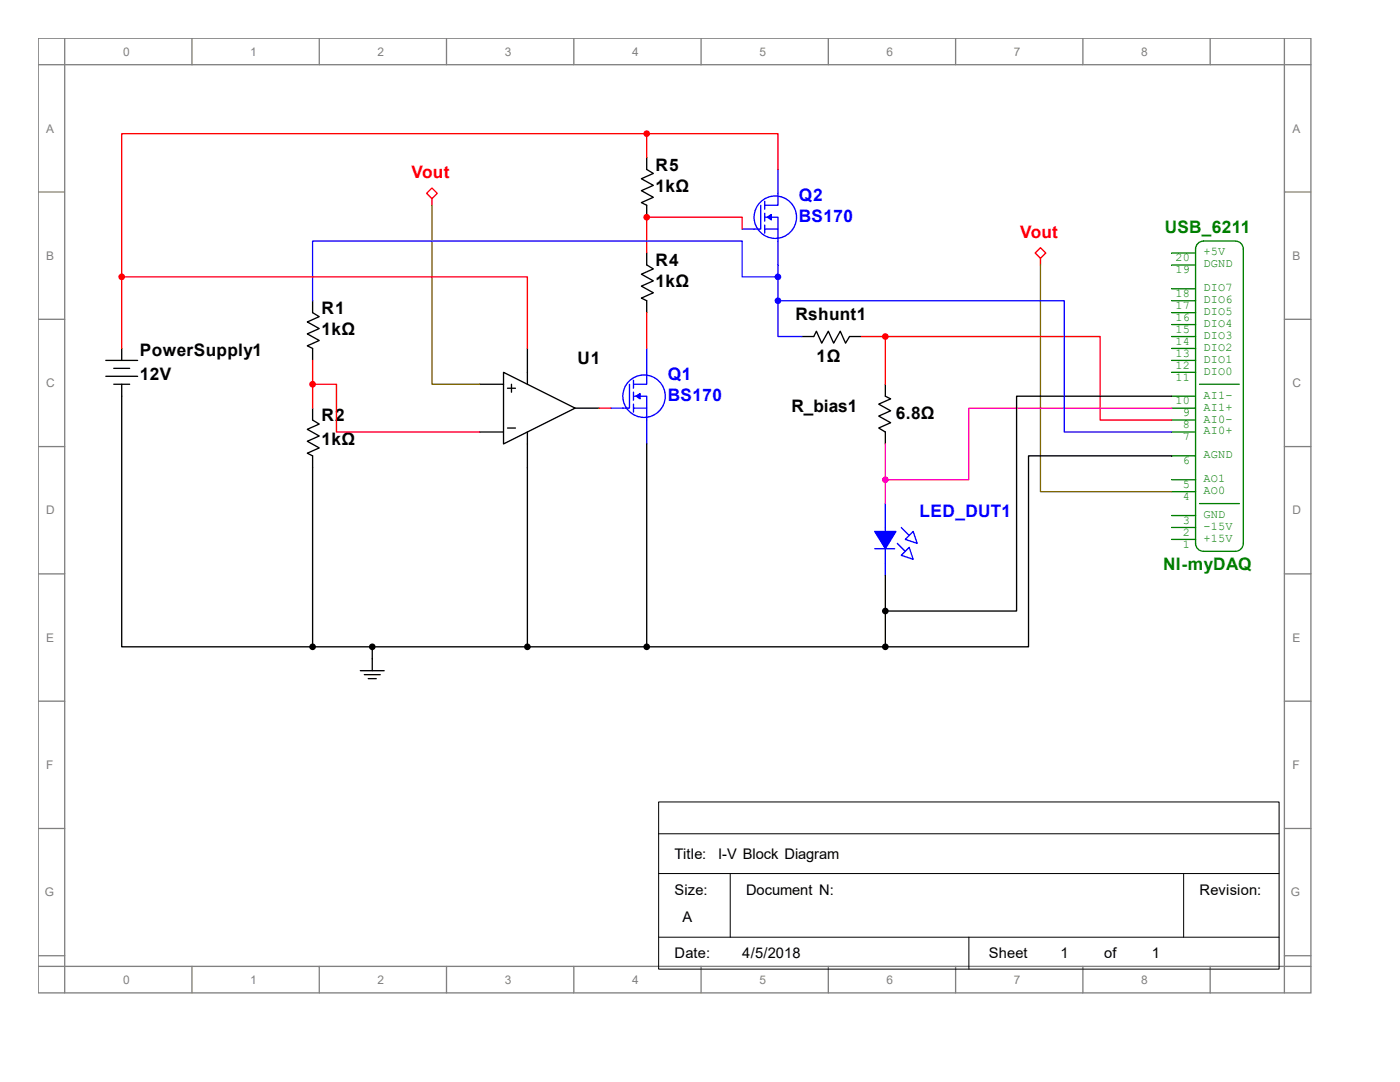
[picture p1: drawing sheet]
<svg xmlns="http://www.w3.org/2000/svg" width="279mm" height="216mm" viewBox="0 0 279 216" stroke-linecap="round" stroke-linejoin="round" font-family="sans-serif">
<g fill="none" stroke="#808080" stroke-width=".26">
<path d="M7.6 7.6h254v190.5h-254zM7.6 12.9h254M12.9 7.6v190.5M38.3 7.6v5.3M63.7 7.6v5.3M89.1 7.6v5.3M114.5 7.6v5.3M139.9 7.6v5.3M165.3 7.6v5.3M190.7 7.6v5.3M216.1 7.6v5.3M241.5 7.6v5.3"/>
<path d="M256.3 7.6v190.5M7.6 38.3h5.3M256.3 38.3h5.3M7.6 63.7h5.3M256.3 63.7h5.3M7.6 89.1h5.3M256.3 89.1h5.3M7.6 114.5h5.3M256.3 114.5h5.3M7.6 139.9h5.3M256.3 139.9h5.3M7.6 165.3h5.3"/>
<path d="M256.3 165.3h5.3M7.6 190.7h5.3M7.6 192.8h254M38.3 192.8v5.3M63.7 192.8v5.3M89.1 192.8v5.3M114.5 192.8v5.3M139.9 192.8v5.3M165.3 192.8v5.3M190.7 192.8v5.3M216.1 192.8v5.3M241.5 192.8v5.3"/>
<path d="M256.3 190.7h5.3"/>
</g>
<path d="M131.4 160h123.9v33.4h-123.9zM131.4 174.3h123.9M131.4 166.4h123.9M145.7 174.3v12.7M236.2 174.3v12.7M131.4 187h123.9M193.4 187v6.4" fill="none" stroke="#000" stroke-width=".2"/>
<g fill="none" stroke="#000" stroke-width=".26">
<path d="M21.1 71.9h6.4M21.1 75.1h6.4M22.7 76.7h3.2M22.7 73.5h3.2M24.3 69.5v2.4M24.3 76.7v2.4M62.4 60v2.4l1.3 .8-2.4 1 2.4 1.4-2.4 1 2.4 1.3-2.4 1.1 1.1 .5v2.4M95.7 76.7h4.8M100.5 74.3l14.3 7.1-14.3 7.2zM101.3 77.5h1.6M102.1 76.7v1.6M105.3 69.5v7.2"/>
<path d="M160 67.2h2.4l.5-1.1 1.1 2.4 1.3-2.4 1.1 2.4 1.3-2.4 1.1 2.4 .7-1.3h2.4M62.4 81.4v2.4l1.3 .8-2.4 1.1 2.4 1.3-2.4 1.1 2.4 1.3-2.4 1 1.1 .6v2.3M95.7 86.2h4.8M101.3 85.4h1.6M105.3 86.2v7.1M114.8 81.4h4.7M71.9 133.8h4.8M72.7 134.6h3.2M73.5 135.4h1.6M74.3 131.4v2.4"/>
</g>
<circle cx="62.4" cy="76.7" r=".53" fill="#f00" stroke="#f00" stroke-width=".26"/>
<g fill="#000" stroke="#000" stroke-width=".26">
<circle cx="62.4" cy="129.1" r=".53"/>
<circle cx="74.3" cy="129.1" r=".53"/>
</g>
<g fill="none" stroke="#00f" stroke-width=".26">
<path d="M125.6 76.7v4.7h-1.3M126.4 79.1h2.7v2.3M126.4 75.9v1.6M126.4 78.3v1.6M129.1 74.3v2.4h-2.7M126.4 81.4h2.7v2.4M126.4 80.6v1.6"/>
<circle cx="128.5" cy="79.1" r="4.2"/>
</g>
<path d="M126.9 79.1l.8-.6v1.1z" fill="#00f" stroke="#00f" stroke-width=".26"/>
<path d="M129.1 69.5v4.8" fill="none" stroke="#00f" stroke-width=".26"/>
<path d="M121.9 81.4h2.4" fill="none" stroke="#00f" stroke-width=".26"/>
<g fill="none" stroke="#00f" stroke-width=".26">
<path d="M155.3 38.6v2.4h-2.7M151.8 41v4.7h-1.3M152.6 45.7h2.7v2.4M152.6 43.3h2.7v2.4M152.6 40.2v1.6M152.6 42.5v1.6M152.6 44.9v1.6M129.1 83.8v4.8"/>
<circle cx="154.7" cy="43.3" r="4.2"/>
</g>
<path d="M153.1 43.3l.8-.5v1.1z" fill="#00f" stroke="#00f" stroke-width=".26"/>
<path d="M155.3 33.8v4.8" fill="none" stroke="#00f" stroke-width=".26"/>
<path d="M148.1 45.7h2.4" fill="none" stroke="#00f" stroke-width=".26"/>
<path d="M155.3 48.1v4.8M174.6 109.5h3.9M176.7 105.3v7.1M179.1 108.4l1.6 1.6M179.9 110.8l1.6-1.6 .7 2.4zM179.9 105.3l1.6 1.5M180.7 107.6l1.5-1.6 .8 2.4z" fill="none" stroke="#00f" stroke-width=".26"/>
<path d="M129.1 31.4v2.4l1.3 .8-2.4 1.1 2.4 1.3-2.4 1 2.4 1.4-2.4 1 1.1 .6v2.3M129.1 50.5v2.4l1.3 .8-2.4 1 2.4 1.3-2.4 1.1 2.4 1.3-2.4 1.1 1.1 .5v2.4M176.7 76.7v2.4l1 .5-2.3 1 2.3 1.4-2.3 1 2.3 1.3-2.3 1.1 1.3 .8v2.4" fill="none" stroke="#000" stroke-width=".26"/>
<circle cx="105.3" cy="129.1" r=".53" fill="#000" stroke="#000" stroke-width=".26"/>
<path d="M174.6 106h4.2l-2.1 3.5z" fill="#00f" stroke="#00f" stroke-width=".26"/>
<path d="M176.7 100.5v4.8" fill="none" stroke="#00f" stroke-width=".26"/>
<path d="M176.7 112.4v2.4" fill="none" stroke="#00f" stroke-width=".26"/>
<path d="M239.3 48.4l.9-.3h6.3a1.59 1.59 0 0 1 1.6 1.6v58.7a1.59 1.59 0 0 1-1.6 1.6h-6.3a1.59 1.59 0 0 1-1.6-1.6v-58.7l.1-.5zM239.4 76.7h7.9M239.4 100.5h7.9" fill="none" stroke="#008000" stroke-width=".26"/>
<path d="M233.8 107.6h4.8" fill="none" stroke="#008000" stroke-width=".26"/>
<path d="M233.8 105.3h4.8" fill="none" stroke="#008000" stroke-width=".26"/>
<path d="M233.8 102.9h4.8" fill="none" stroke="#008000" stroke-width=".26"/>
<path d="M233.8 98.1h4.8" fill="none" stroke="#008000" stroke-width=".26"/>
<path d="M233.8 95.7h4.8" fill="none" stroke="#008000" stroke-width=".26"/>
<path d="M233.8 91h4.8" fill="none" stroke="#008000" stroke-width=".26"/>
<path d="M233.8 86.2h4.8" fill="none" stroke="#008000" stroke-width=".26"/>
<path d="M233.8 83.8h4.8" fill="none" stroke="#008000" stroke-width=".26"/>
<path d="M233.8 81.4h4.8" fill="none" stroke="#008000" stroke-width=".26"/>
<path d="M233.8 79.1h4.8" fill="none" stroke="#008000" stroke-width=".26"/>
<path d="M233.8 74.3h4.8" fill="none" stroke="#008000" stroke-width=".26"/>
<path d="M233.8 71.9h4.8" fill="none" stroke="#008000" stroke-width=".26"/>
<path d="M233.8 69.5h4.8" fill="none" stroke="#008000" stroke-width=".26"/>
<path d="M233.8 67.2h4.8" fill="none" stroke="#008000" stroke-width=".26"/>
<path d="M233.8 64.8h4.8" fill="none" stroke="#008000" stroke-width=".26"/>
<path d="M233.8 62.4h4.8" fill="none" stroke="#008000" stroke-width=".26"/>
<path d="M233.8 60h4.8" fill="none" stroke="#008000" stroke-width=".26"/>
<path d="M233.8 57.6h4.8" fill="none" stroke="#008000" stroke-width=".26"/>
<path d="M233.8 52.9h4.8" fill="none" stroke="#008000" stroke-width=".26"/>
<path d="M233.8 50.5h4.8" fill="none" stroke="#008000" stroke-width=".26"/>
<path d="M85.1 38.6l1.1-1.1 1.1 1.1-1.1 1z" fill="none" stroke="#f00" stroke-width=".26"/>
<path d="M86.2 39.6v1.4M206.6 50.5l1-1.1 1.1 1.1-1.1 1z" fill="none" stroke="#f00" stroke-width=".26"/>
<g fill="none" stroke="#f00" stroke-width=".26">
<path d="M129.1 26.7h26.2v7.1M129.1 26.7h-104.8v28.5M129.1 26.7v4.7M24.3 55.2h81v14.3M24.3 55.2v14.3M148.1 45.7v-2.4h-19v7.2M207.6 51.5v1.4M62.4 76.7h4.8v9.5h28.5M62.4 71.9v9.5M129.1 62.4v7.1M171.9 67.2h4.8M176.7 67.2h42.9v16.6h14.2"/>
<path d="M176.7 67.2v9.5M119.5 81.4h2.4"/>
</g>
<g fill="#000" stroke="#000" stroke-width=".26">
<circle cx="129.1" cy="129.1" r=".53"/>
<circle cx="176.7" cy="121.9" r=".53"/>
<circle cx="176.7" cy="129.1" r=".53"/>
</g>
<g fill="#f00" stroke="#f00" stroke-width=".26">
<circle cx="129.1" cy="43.3" r=".53"/>
<circle cx="129.1" cy="26.7" r=".53"/>
<circle cx="24.3" cy="55.2" r=".53"/>
<circle cx="176.7" cy="67.2" r=".53"/>
</g>
<g fill="#1200ff" stroke="#1200ff" stroke-width=".26">
<circle cx="155.3" cy="55.2" r=".53"/>
<circle cx="155.3" cy="60" r=".53"/>
</g>
<circle cx="176.7" cy="95.7" r=".53" fill="#ff00c0" stroke="#ff00c0" stroke-width=".26"/>
<path d="M24.3 79.1v50h38.1M233.8 79.1h-30.9v42.8h-26.2M62.4 93.3v35.8M105.3 93.3v35.8M129.1 88.6v40.5M233.8 91h-28.5v38.1h-28.6M176.7 114.8v14.3M62.4 129.1h114.3M74.3 129.1v2.3" fill="none" stroke="#000" stroke-width=".26"/>
<path d="M86.2 41v35.7h9.5M207.6 52.9v45.2h26.2" fill="none" stroke="#806700" stroke-width=".26"/>
<path d="M155.3 55.2h-7.2v-7.1h-85.7v11.9M155.3 52.9v7.1M155.3 60v7.2h4.7M155.3 60h57.1v26.2h21.4" fill="none" stroke="#1200ff" stroke-width=".26"/>
<path d="M176.7 88.6v11.9M233.8 81.4h-40.4v14.3h-16.7" fill="none" stroke="#ff00c0" stroke-width=".26"/>
<g font-size="3.4" fill="#f00">
<text x="82.1" y="35.6">Vout</text>
<text x="203.6" y="47.5">Vout</text>
</g>
<g font-size="3.4">
<text x="130.9" y="34">R5</text>
<text x="130.9" y="38.3">1kΩ</text>
<text x="130.9" y="53.1">R4</text>
<text x="130.9" y="57.3">1kΩ</text>
<text x="64.2" y="62.6">R1</text>
<text x="158.7" y="63.9">Rshunt1</text>
<text x="27.9" y="71.1">PowerSupply1</text>
<text x="64.2" y="66.8">1kΩ</text>
<text x="27.9" y="75.8">12V</text>
<text x="115.3" y="72.6">U1</text>
<text x="162.9" y="72.1">1Ω</text>
<text x="158" y="82.2">R_bias1</text>
<text x="178.8" y="83.5">6.8Ω</text>
<text x="64.2" y="84">R2</text>
<text x="64.2" y="88.8">1kΩ</text>
</g>
<g font-size="3.4" fill="#00f">
<text x="159.4" y="40.1">Q2</text>
<text x="159.4" y="44.4">BS170</text>
<text x="133.3" y="75.8">Q1</text>
<text x="133.3" y="80.1">BS170</text>
<text x="183.5" y="103.1">LED_DUT1</text>
</g>
<g font-size="3.4" fill="#008000">
<text x="232.5" y="46.5">USB_6211</text>
<text x="232.1" y="113.7">NI-myDAQ</text>
</g>
<g font-size="2.9">
<text x="134.6" y="171.4">Title:</text>
<text x="143.3" y="171.4">I-V Block Diagram</text>
<text x="134.6" y="178.5">Size:</text>
<text x="148.9" y="178.5">Document N:</text>
<text x="239.4" y="178.5">Revision:</text>
<text x="136.2" y="184.1">A</text>
<text x="134.6" y="191.2">Date:</text>
<text x="148.1" y="191.2">4/5/2018</text>
<text x="197.3" y="191.2">Sheet</text>
<text x="211.6" y="191.2">1</text>
<text x="220.4" y="191.2">of</text>
<text x="229.9" y="191.2">1</text>
</g>
<g font-size="2.4" fill="#808080">
<text x="24.6" y="11.1">0</text>
<text x="50" y="11.1">1</text>
<text x="75.4" y="11.1">2</text>
<text x="100.8" y="11.1">3</text>
<text x="126.2" y="11.1">4</text>
<text x="151.6" y="11.1">5</text>
<text x="177" y="11.1">6</text>
<text x="202.4" y="11.1">7</text>
<text x="227.8" y="11.1">8</text>
<text x="9.2" y="26.5">A</text>
<text x="257.9" y="26.5">A</text>
<text x="9.2" y="51.9">B</text>
<text x="257.9" y="51.9">B</text>
<text x="9.2" y="77.3">C</text>
<text x="257.9" y="77.3">C</text>
<text x="9.2" y="102.7">D</text>
<text x="257.9" y="102.7">D</text>
<text x="9.2" y="128.1">E</text>
<text x="257.9" y="128.1">E</text>
<text x="9.2" y="153.5">F</text>
<text x="257.9" y="153.5">F</text>
<text x="8.9" y="178.9">G</text>
<text x="257.6" y="178.9">G</text>
<text x="24.6" y="196.3">0</text>
<text x="50" y="196.3">1</text>
<text x="75.4" y="196.3">2</text>
<text x="100.8" y="196.3">3</text>
<text x="126.2" y="196.3">4</text>
<text x="151.6" y="196.3">5</text>
<text x="177" y="196.3">6</text>
<text x="202.4" y="196.3">7</text>
<text x="227.8" y="196.3">8</text>
</g>
<g font-size="2.4" fill="#008000">
<text x="234.6" y="52.1">20</text>
<text x="240.2" y="53.3">DGND</text>
<text x="240.2" y="51">+5V</text>
<text x="234.6" y="59.3">18</text>
<text x="234.6" y="54.5">19</text>
<text x="240.2" y="58.1">DIO7</text>
<text x="234.6" y="64">16</text>
<text x="234.6" y="61.6">17</text>
<text x="240.2" y="65.3">DIO4</text>
<text x="240.2" y="62.9">DIO5</text>
<text x="240.2" y="60.5">DIO6</text>
<text x="234.6" y="71.2">13</text>
<text x="234.6" y="68.8">14</text>
<text x="234.6" y="66.4">15</text>
<text x="240.2" y="70">DIO2</text>
<text x="240.2" y="67.6">DIO3</text>
<text x="234.6" y="75.9">11</text>
<text x="234.6" y="73.5">12</text>
<text x="240.2" y="74.8">DIO0</text>
<text x="240.2" y="72.4">DIO1</text>
<text x="234.6" y="80.7">10</text>
<text x="236.1" y="83.1">9</text>
<text x="240.2" y="81.9">AI1+</text>
<text x="240.2" y="79.5">AI1-</text>
<text x="236.1" y="87.8">7</text>
<text x="236.1" y="85.5">8</text>
<text x="240.2" y="86.7">AI0+</text>
<text x="240.2" y="84.3">AI0-</text>
<text x="236.1" y="92.6">6</text>
<text x="240.2" y="91.4">AGND</text>
<text x="236.1" y="99.7">4</text>
<text x="236.1" y="97.4">5</text>
<text x="240.2" y="98.6">AO0</text>
<text x="240.2" y="96.2">AO1</text>
<text x="236.1" y="106.9">2</text>
<text x="236.1" y="104.5">3</text>
<text x="240.2" y="105.7">-15V</text>
<text x="240.2" y="103.4">GND</text>
<text x="236.1" y="109.3">1</text>
<text x="240.2" y="108.1">+15V</text>
</g>
</svg>
